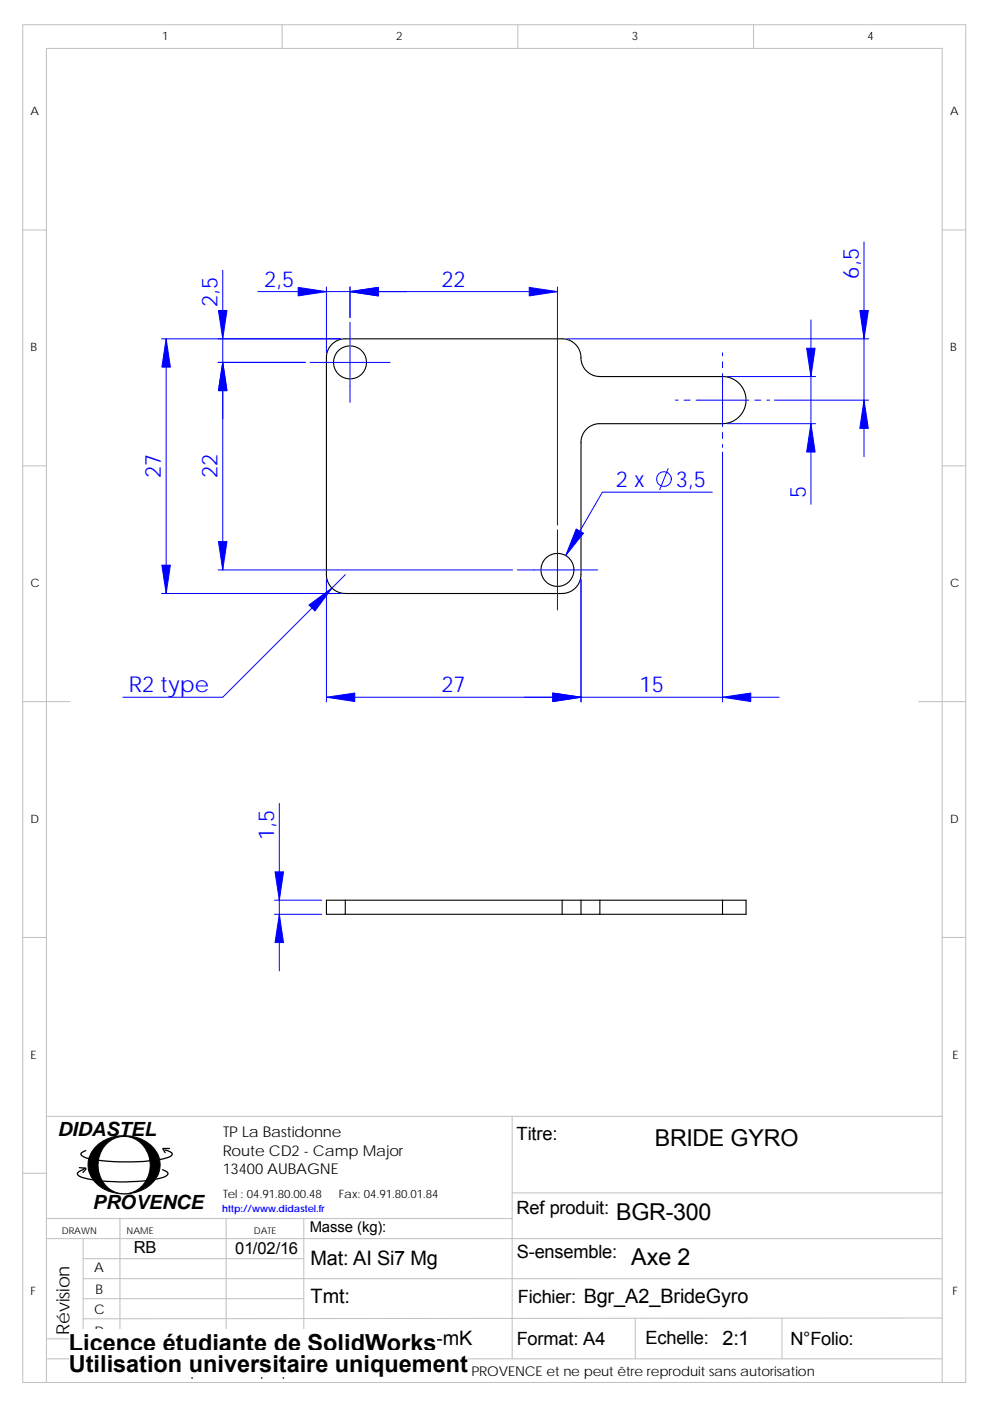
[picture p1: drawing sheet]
<svg xmlns="http://www.w3.org/2000/svg" width="210mm" height="297mm" viewBox="0 0 210 297" stroke-linecap="round" stroke-linejoin="round" font-family="sans-serif">
<g fill="none" stroke="#c0c0c0" stroke-width=".21">
<path d="M4.8 5.2h200v287.9h-200zM59.8 5.2v5.1M109.8 5.2v5.1M159.8 5.2v5.1M4.8 48.8h5M199.8 48.8h5M4.8 98.8h5M199.8 98.8h5M4.8 148.8h10M194.8 148.8h10M4.8 198.8h5M199.8 198.8h5"/>
<path d="M9.8 236.7h190M108.6 236.7v51.4M4.8 248.8h5M9.8 258.4h98.8M25.4 258.3v29.7M48 258.4v29.7M64.4 258.4v29.7M108.6 252.9h91.2M9.8 262.6h190M17.6 275.4h46.8M17.6 266.9h46.8M17.6 271.1h182.2"/>
<path d="M17.6 262.6v25.5M134.7 279.5v8.6M165.9 279.5v8.6M199.8 279.4l-182.2 .2M9.8 293.1v-282.8h190v282.8M9.8 288.1h190M9.8 283.9h54.6"/>
</g>
<g fill="none" stroke="#000" stroke-width=".23">
<path d="M70.3 73.1l.7-.6 .8-.4 1.2-.3h46.5l.8 .2a4.2 4.2 0 0 1 2.1 1.4l.6 1.2 .4 2.3 .5 1.2 1.1 1.1 1.3 .5 27.3 .1 1.7 .5a4.9 4.9 0 0 1 2.9 4.3 4.8 4.8 0 0 1-.8 2.9l-1.3 1.4a4.9 4.9 0 0 1-2.9 .9h-26.4l-1.6 .6-1 .8-.7 1.2-.3 1.2v28.6l-.2 .8-.4 1.1-.9 .8-1 .7-1.5 .2h-46.2l-.8-.1a4 4 0 0 1-2-1.3l-.7-1.1-.3-1.3v-46.4l.3-1.2zM69.2 190.9h4v2.9h-4zM73.2 193.8h46M73.2 190.9h46M119.2 193.8h4M123.2 190.9h4M123.2 190.9v2.9M123.2 190.9h-4v2.9M127.2 193.8h26M127.2 190.9h26M127.2 190.9v2.9h-4M153.2 190.9v2.9"/>
<path d="M153.2 190.9h5v2.9h-5"/>
<circle cx="74.2" cy="76.8" r="3.5"/>
<circle cx="118.2" cy="120.8" r="3.5"/>
</g>
<g fill="none" stroke="#00f" stroke-width=".21">
<path d="M47.2 57.3v31.5M183.3 51.3v45.5M34.2 71.8h38M35.2 71.8v54M46.2 76.8h18.5M47.2 76.8v44M54.7 61.8h31.5M65.7 76.8h17M69.2 60.8v14M74.2 60.8v6.5M74.2 68.3v17M74.2 61.8h44"/>
<path d="M118.2 60.8v50.5M120.2 71.8h64.1M153.2 74.8v.6M153.2 76.7v1.3M153.2 79.2v11.2M154.2 79.8h18.8M172 67.8v39.1M141.7 99.4l-1.8 4.4M143.2 84.8h.6M145.1 84.8h1.3M147.6 84.8h11.2M153.2 91.7v1.3"/>
<path d="M153.2 94.2v.6M153.2 95.8v53M154.2 89.8h18.8M160.1 84.8h1.3M162.6 84.8h.6M164.2 84.8h20.1M118.2 112.3v17M151.1 104.4h-23.3l-7.8 13.4M34.2 125.8h38M46.2 120.8h62.5M69.2 122.8v26M73.2 121.8l-26 26h-21.1"/>
<path d="M109.7 120.8h17M123.2 122.8v26M69.2 147.8h96M59.2 170.3v35.5M58.2 190.9h10M58.2 193.8h10"/>
<circle cx="140.8" cy="101.6" r="1.56"/>
</g>
<g fill="#00f" stroke="#00f" stroke-width=".21">
<path d="M58.3 184.8h1.8l-.9 6.1z" fill-rule="evenodd"/>
<path d="M59.2 193.8l.9 6.1h-1.8z" fill-rule="evenodd"/>
<path d="M63.2 60.9l6 .9-6 .9z" fill-rule="evenodd"/>
<path d="M74.2 61.8l6-.9v1.8z" fill-rule="evenodd"/>
<path d="M34.3 119.8h1.8l-.9 6z" fill-rule="evenodd"/>
<path d="M35.2 71.8l.9 6h-1.8z" fill-rule="evenodd"/>
<path d="M117.2 146.9l6 .9-6 .9z" fill-rule="evenodd"/>
<path d="M69.2 147.8l6-.9v1.8z" fill-rule="evenodd"/>
<path d="M117.2 146.9l6 .9-6 .9z" fill-rule="evenodd"/>
<path d="M153.2 147.8l6-.9v1.8z" fill-rule="evenodd"/>
<path d="M183.3 84.8l.9 6h-1.8z" fill-rule="evenodd"/>
<path d="M182.4 65.8h1.8l-.9 6z" fill-rule="evenodd"/>
<path d="M172 89.8l.9 6h-1.8z" fill-rule="evenodd"/>
<path d="M65.5 128.3l4.9-3.6-3.6 4.8z" fill-rule="evenodd"/>
<path d="M171.1 73.8h1.8l-.9 6z" fill-rule="evenodd"/>
<path d="M112.2 60.9l6 .9-6 .9z" fill-rule="evenodd"/>
<path d="M74.2 61.8l6-.9v1.8z" fill-rule="evenodd"/>
<path d="M46.3 114.8h1.8l-.9 6z" fill-rule="evenodd"/>
<path d="M47.2 76.8l.9 6h-1.8z" fill-rule="evenodd"/>
<path d="M47.2 76.8l.9 6h-1.8z" fill-rule="evenodd"/>
<path d="M46.3 65.8h1.8l-.9 6z" fill-rule="evenodd"/>
<path d="M122.2 112.2l1.6 .9-3.8 4.7z" fill-rule="evenodd"/>
</g>
<path d="M20.7 242.8a8.8 8.8 0 0 1 12.3 1.2 5.4 5.4 0 0 1-1.7 7.7 8.8 8.8 0 0 1-11.5-1.5 5.3 5.3 0 0 1 .9-7.4z" fill-rule="evenodd" fill="#000" stroke="#000" stroke-width=".21"/>
<path d="M22.3 242.8a5.3 5.3 0 0 1 9.3 2.2 6.1 6.1 0 0 1-4.8 8.1 5.8 5.8 0 0 1-5.9-7.1l.3-1.2z" fill-rule="evenodd" fill="#fff" stroke="#000" stroke-width=".21"/>
<path d="M16.8 247.6l1.4 .1M18 247.6l-.4 .4a1.36 1.36 0 0 0-1.2 .9 1.85 1.85 0 0 0 1.5 .9 39.1 39.1 0 0 0 16.8-.2 1 1 0 0 0 .9-.9l-1.1-.7M18.2 247.9l-.6 .7M34.6 243.6l.4 .8M34.6 243.5h1.3M35 243.8a2.16 2.16 0 0 1 1.5 .8 1.18 1.18 0 0 1-1.2 .9 42.8 42.8 0 0 1-17.1 0 1.12 1.12 0 0 1-1-.9l1-.7" fill="none" stroke="#000" stroke-width=".27"/>
<g fill="#fff">
<path d="M14.6 281.7h78v5.7h-78z"/>
<path d="M14.6 286.3h84.6v5.7h-84.6z"/>
</g>
<g font-size="5">
<text x="14.6" y="286.4">Licence étudiante de SolidWorks</text>
<text x="14.6" y="290.9">Utilisation universitaire uniquement</text>
</g>
<g font-size="4.9">
<text x="138.9" y="243">BRIDE GYRO</text>
<text x="130.7" y="258.6">BGR-300</text>
<text x="133.9" y="268.3">Axe 2</text>
</g>
<g font-size="4.7" fill="#00f">
<text x="182.2" y="59.1" transform="rotate(-90 182.2 59.1)">6,5</text>
<text x="46.1" y="65.1" transform="rotate(-90 46.1 65.1)">2,5</text>
<text x="56" y="60.8">2,5</text>
<text x="93.6" y="60.8">22</text>
<text x="34.1" y="101.4" transform="rotate(-90 34.1 101.4)">27</text>
<text x="46.1" y="101.4" transform="rotate(-90 46.1 101.4)">22</text>
<text x="130.6" y="103.3">2 x</text>
<text x="143.3" y="103.3">3,5</text>
<text x="170.9" y="105.6" transform="rotate(-90 170.9 105.6)">5</text>
<text x="27.3" y="146.8">R2 type</text>
<text x="93.6" y="146.8">27</text>
<text x="135.7" y="146.8">15</text>
<text x="58.1" y="178.1" transform="rotate(-90 58.1 178.1)">1,5</text>
</g>
<g font-size="4.2">
<text x="12.2" y="240.8">DIDASTEL</text>
<text x="19.6" y="256.3">PROVENCE</text>
<text x="65.9" y="268.3">Mat: AI Si7 Mg</text>
<text x="65.9" y="276.3">Tmt:</text>
<text x="66" y="285.2">Tol: ISO 2768-mK</text>
</g>
<g font-size="3.9">
<text x="109.6" y="241.7">Titre:</text>
<text x="109.6" y="257.3">Ref produit:</text>
<text x="109.6" y="266.8">S-ensemble:</text>
<text x="109.9" y="276.2">Fichier: Bgr_A2_BrideGyro</text>
<text x="14.8" y="283" transform="rotate(-90 14.8 283)">Révision</text>
<text x="109.6" y="285.1">Format: A4</text>
<text x="136.9" y="285">Echelle: 2:1</text>
<text x="167.6" y="285.1">N°Folio:</text>
</g>
<g font-size="3.5">
<text x="28.4" y="265.7">RB</text>
<text x="49.9" y="265.9">01/02/16</text>
</g>
<g font-size="3.2">
<text x="47.3" y="245">Route CD2 - Camp Major</text>
<text x="47.3" y="241.2">TP La Bastidonne</text>
<text x="47.3" y="248.8">13400 AUBAGNE</text>
<text x="65.7" y="261.3">Masse (kg):</text>
</g>
<text font-size="2.9" x="35.5" y="291.7">Ce plan est la propriété de la société DIDASTEL PROVENCE et ne peut être reproduit sans autorisation</text>
<g font-size="2.8">
<text x="20" y="269.7">A</text>
<text x="20.2" y="274.3">B</text>
<text x="20" y="278.5">C</text>
<text x="20" y="283.3">D</text>
</g>
<g font-size="2.5">
<text x="34.4" y="8.5">1</text>
<text x="84" y="8.5">2</text>
<text x="134" y="8.5">3</text>
<text x="184" y="8.5">4</text>
<text x="6.5" y="24.5">A</text>
<text x="201.5" y="24.5">A</text>
<text x="6.5" y="74.5">B</text>
<text x="201.5" y="74.5">B</text>
<text x="6.5" y="124.5">C</text>
<text x="201.5" y="124.5">C</text>
<text x="6.5" y="174.5">D</text>
<text x="201.5" y="174.5">D</text>
<text x="6.5" y="224.5">E</text>
<text x="202" y="224.5">E</text>
<text x="47.3" y="254">Tel : 04.91.80.00.48</text>
<text x="71.9" y="254">Fax: 04.91.80.01.84</text>
<text x="6.5" y="274.5">F</text>
<text x="202" y="274.5">F</text>
</g>
<text font-size="2.1" fill="#00f" x="47.1" y="256.9">http://www.didastel.fr</text>
<g font-size="2">
<text x="13.1" y="261.7">DRAWN</text>
<text x="26.9" y="261.6">NAME</text>
<text x="53.8" y="261.7">DATE</text>
</g>
</svg>
